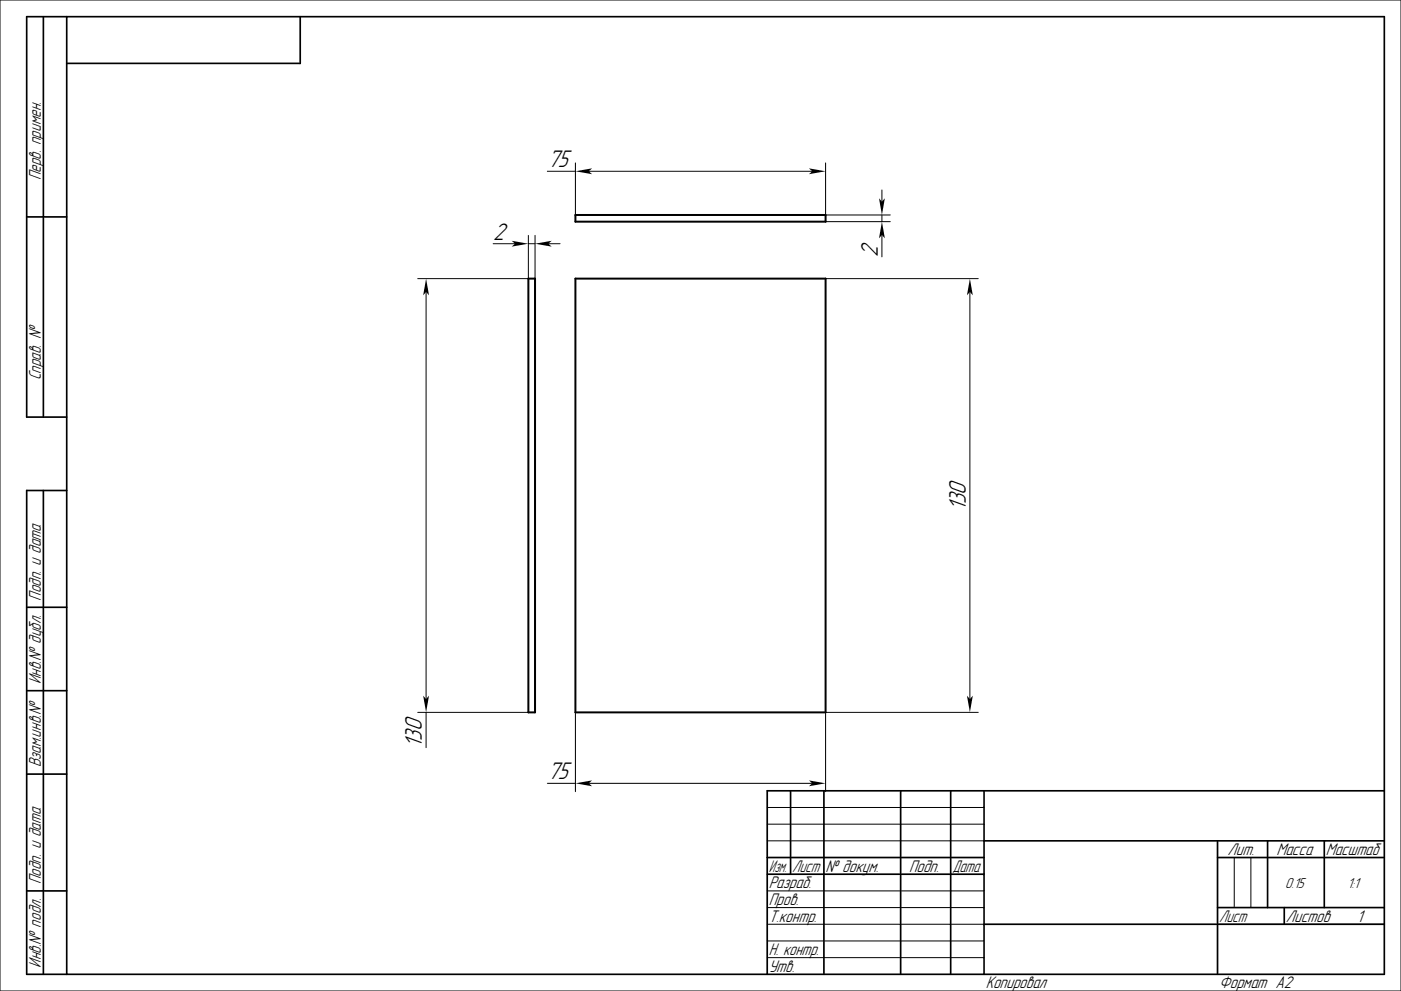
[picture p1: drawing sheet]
<svg xmlns="http://www.w3.org/2000/svg" width="420mm" height="297mm" viewBox="0 0 420 297" stroke-linecap="round" stroke-linejoin="round" font-family="sans-serif">
<g fill="none" stroke="#000" stroke-width=".3">
<path d="M0 0h420v297h-420zM164.1 51.3h8.4M172.5 48.8v15.6M176.5 51.3h67M247.5 48.8v15.6h19.4M264.4 56.9v3.5M147.8 73h6.6M158.4 70.5v13h-33.2M158.4 73h2M160.4 70.5v13M164.4 73h3.5M247.5 66.4h19.4"/>
<path d="M264.4 64.4v2M264.4 70.4v6.6M127.7 87.5v122M247.5 83.5h45.8M290.8 87.5v122M125.2 213.5h33.2M127.7 213.5v10.6M172.5 213.5v23.8M293.3 213.5h-45.8v23.8M164.1 234.8h8.4M176.5 234.8h67M230 252h65"/>
<path d="M230 242h65M230 247h65M370 257v15M375 257v15M230 277h65M230 267h65M230 272h65M365 277h50M230 282h65M230 287h65"/>
</g>
<g fill="none" stroke="#000" stroke-width=".5">
<path d="M13 5v120M20 5v287M90 5v14h-70M8 65h12M20 125h-12v-120h407v287h-407v-145h12M13 147v145M8 182h12M8 207h12M8 232h12M237 237v25M247 237v55M270 237v55"/>
<path d="M285 237v55M295 237v55M415 237h-185v55M230 257h65M295 252h120M365 257h50M365 252v40M380 252v20M397 252v20M8 267h12M230 262h65M295 277h120"/>
<path d="M365 272h50M385 272v5"/>
</g>
<path d="M172.5 64.4h75v2h-75zM158.4 83.5h2v130h-2zM172.5 83.5h75v130h-75z" fill="none" stroke="#000" stroke-width=".6"/>
<g fill="#000">
<path d="M172.5 51.3l5-.8-1 .8 1 .9z" fill-rule="evenodd"/>
<path d="M242.5 50.5l5 .8-5 .9 1-.9z" fill-rule="evenodd"/>
<path d="M263.5 59.4l.9 1 .9-1-.9 5z" fill-rule="evenodd"/>
<path d="M153.4 72.2l5 .8-5 .9 1-.9z" fill-rule="evenodd"/>
<path d="M160.4 73l5-.8-1 .8 1 .9z" fill-rule="evenodd"/>
<path d="M264.4 66.4l.9 5-.9-1-.9 1z" fill-rule="evenodd"/>
<path d="M127.7 83.5l.9 5-.9-1-.8 1z" fill-rule="evenodd"/>
<path d="M290.8 83.5l.8 5-.8-1-.9 1z" fill-rule="evenodd"/>
<path d="M126.9 208.5l.8 1 .9-1-.9 5z" fill-rule="evenodd"/>
<path d="M289.9 208.5l.9 1 .8-1-.8 5z" fill-rule="evenodd"/>
<path d="M172.5 234.8l5-.9-1 .9 1 .8z" fill-rule="evenodd"/>
<path d="M242.5 233.9l5 .9-5 .8 1-.8z" fill-rule="evenodd"/>
</g>
<g font-size="6.7">
<text x="164.1" y="50.1">75</text>
<text x="147.8" y="71.8">2</text>
<text x="263.1" y="77" transform="rotate(-90 263.1 77)">2</text>
<text x="289.5" y="153.3" transform="rotate(-90 289.5 153.3)">130</text>
<text x="126.5" y="224.1" transform="rotate(-90 126.5 224.1)">130</text>
<text x="164.1" y="233.5">75</text>
</g>
<g font-size="4.7">
<text x="12.2" y="54" transform="rotate(-90 12.2 54)">Перв. примен.</text>
<text x="12.2" y="114" transform="rotate(-90 12.2 114)">Справ. №</text>
<text x="12.2" y="180" transform="rotate(-90 12.2 180)">Подп. и дата</text>
<text x="12.2" y="205" transform="rotate(-90 12.2 205)">Инв.№ дубл.</text>
<text x="12.2" y="230" transform="rotate(-90 12.2 230)">Взам.инв.№</text>
<text x="368" y="256.2">Лит.</text>
<text x="382.7" y="256.2">Масса</text>
<text x="397.5" y="256.2">Масштаб</text>
<text x="230.5" y="261.3">Изм.</text>
<text x="237.5" y="261.3">Лист</text>
<text x="247.5" y="261.3">№ докум.</text>
<text x="272.5" y="261.3">Подп.</text>
<text x="285.5" y="261.3">Дата</text>
<text x="12.2" y="265" transform="rotate(-90 12.2 265)">Подп. и дата</text>
<text x="230.5" y="266.3">Разраб.</text>
<text x="230.5" y="271.3">Пров.</text>
<text x="230.5" y="276.3">Т.контр.</text>
<text x="365.5" y="276.2">Лист</text>
<text x="385.5" y="276.2">Листов</text>
<text x="406.8" y="276.3">1</text>
<text x="230.5" y="286.3">Н. контр.</text>
<text x="12.2" y="290" transform="rotate(-90 12.2 290)">Инв.№ подл.</text>
<text x="230.5" y="291.3">Утв.</text>
<text x="295.5" y="296.3">Копировал</text>
<text x="365.5" y="296.3">Формат A2</text>
</g>
<g font-size="4">
<text x="385.3" y="266">0.15</text>
<text x="404" y="266">1:1</text>
</g>
</svg>
